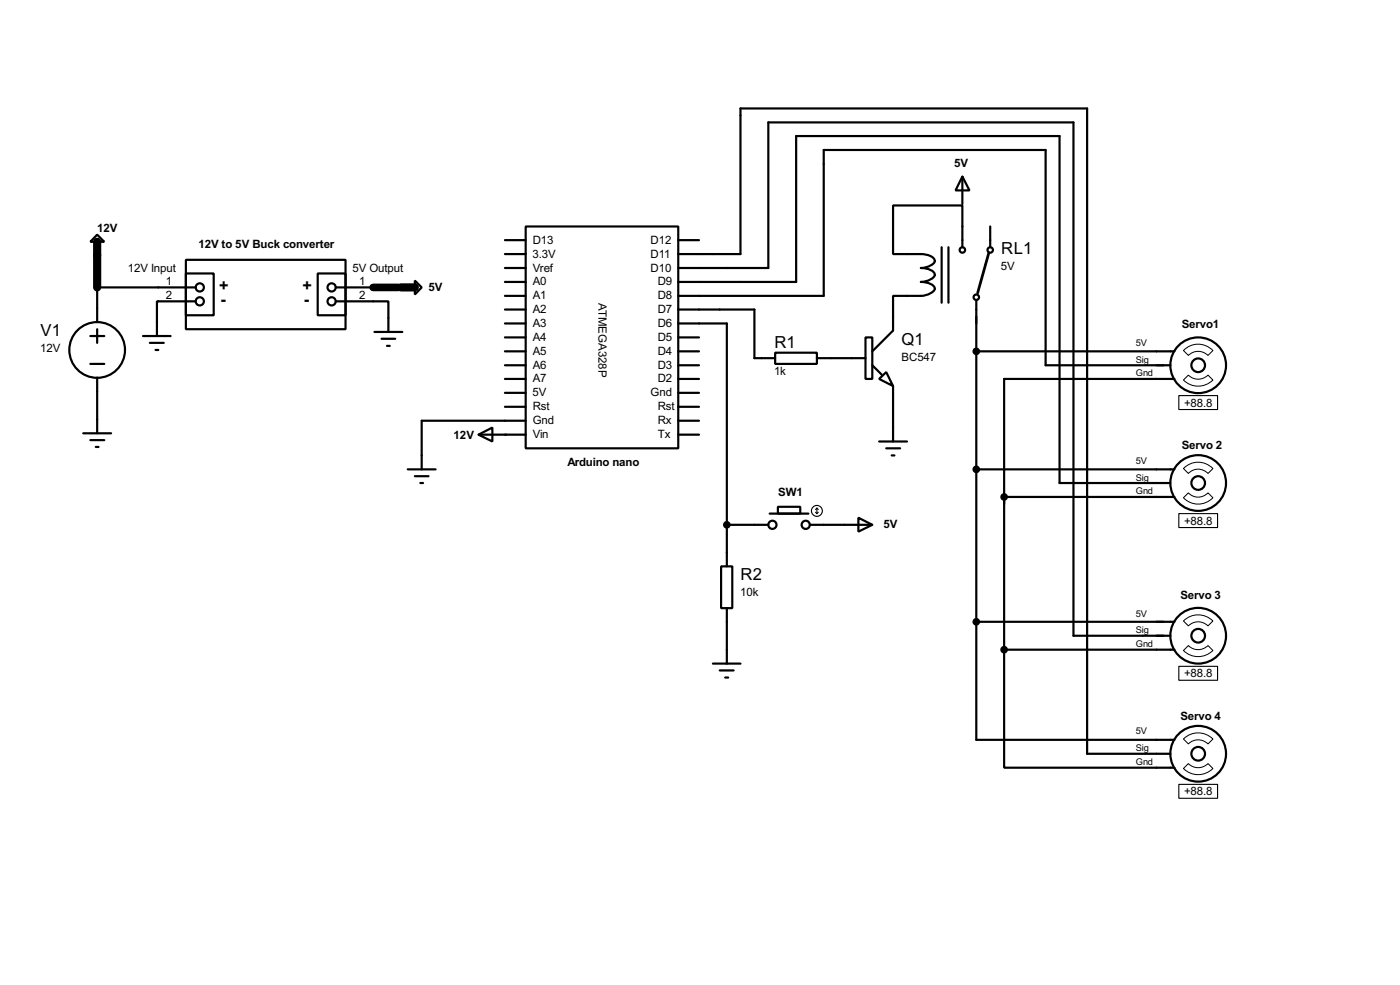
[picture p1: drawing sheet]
<svg xmlns="http://www.w3.org/2000/svg" width="256mm" height="180mm" viewBox="0 0 256 180" stroke-linecap="round" stroke-linejoin="round" font-family="sans-serif">
<path d="M17.8 44.3v8.3M73.5 52.6h2.5" fill="none" stroke="#000" stroke-width="1.5"/>
<g fill="none" stroke="#000" stroke-width=".4">
<path d="M176.3 32.3l1.3 2.6h-2.5zM176.3 32.3v5.1M17.8 43l1.3 1.3h-2.5zM34.1 47.6h29.2v12.7h-29.2zM34.1 50.1h5.1v7.6h-5.1zM35.9 55.2h-7.1v6.3M35.9 52.6h-18.1v6.4M58.2 50.1h5.1v7.6h-5.1zM61.5 55.2h9.7v5.6M61.5 52.6h6.9M76 51.4l1.3 1.2-1.3 1.3zM92.5 59.2h3.8"/>
<path d="M92.5 56.7h3.8M92.5 54.2h3.8M92.5 51.6h3.8M92.5 49.1h3.8M92.5 46.5h3.8M92.5 44h3.8M96.3 41.5h28v40.6h-28zM124.3 56.7h13.9v8.9h3.8M124.3 59.2h8.9v44.5M124.3 54.2h26.6v-26.7h40.7v39.4h22.8M124.3 51.6h21.6v-26.7h48.2v63.5h20.3M124.3 49.1h16.5v-26.7h55.9v94h17.7"/>
<path d="M124.3 46.5h11.4v-26.6h63.5v118.1h15.2M124.3 44h3.8M172.5 45.3v10.1M173.8 45.3v10.1M176.3 45.3v-7.7h-12.7v8.9h2.6a8.5 8.5 0 0 1 4.2 .4 .91 .91 0 0 1 .7 1.2 3.3 3.3 0 0 1-2.4 1 3.3 3.3 0 0 1 2.4 .8 .9 .9 0 0 1-.7 1.3l-1.1 .3-.6 .1a3.3 3.3 0 0 1 2.4 .9 .89 .89 0 0 1-.7 1.2 6.8 6.8 0 0 1-4.2 .5h-2.6v6.3l-3.8 3.8M178.9 54.9v80.5h36.3M181.4 41.5v3.8M15.3 79.3h5.1M16.6 61.5h2.5M16.6 66.6h2.5M17.8 60.3v2.5M17.8 69.1v10.2"/>
<path d="M26.2 61.5h5.1M27.5 62.8h2.5M28.5 64.1h.5M68.6 60.8h5.1M69.9 62h2.5M70.9 63.3h.5M87.7 79.6l2.5-1.3v2.5zM87.7 79.6h8.6M92.5 74.5h3.8M92.5 71.9h3.8M92.5 69.4h3.8M92.5 66.9h3.8"/>
<path d="M92.5 64.3h3.8M92.5 61.8h3.8M96.3 77h-19v8.9M124.3 79.6h3.8M124.3 77h3.8M124.3 74.5h3.8M124.3 71.9h3.8M124.3 69.4h3.8M124.3 66.9h3.8M124.3 64.3h3.8M124.3 61.8h3.8M142 64.6h7.7v2h-7.7z"/>
<path d="M149.7 65.6h8.9M158.6 61.8h1.2v7.6h-1.2zM159.8 66.9l1.8 1.7M161.1 69.4l1.3-1.3 1.2 2.6zM163.6 70.7v10.1M178.9 64.3h36.3M215.2 69.4h-31.2v49.5M16.6 80.6h2.5M17.6 81.8h.5M74.7 85.9h5.1M76 87.2h2.5M77 88.4h.5"/>
<path d="M133.2 96.1h7.6M141 94h7.1M142.5 92.8h4.1v1.2h-4.1zM148.4 96.1h11.4M157.3 94.8l2.5 1.3-2.5 1.2zM161.1 80.8h5.1M162.4 82.1h2.5M163.4 83.4h.5M178.9 85.9h36.3M184 91h31.2M132.1 103.7h2.1v7.6h-2.1zM133.2 111.3v10.2"/>
<path d="M178.9 113.8h36.3M184 118.9v21.6h31.2M184 118.9h31.2M130.6 121.5h5.1M131.9 122.7h2.5M132.9 124h.5"/>
<circle cx="36.6" cy="52.6" r=".75"/>
<circle cx="36.6" cy="55.2" r=".75"/>
<circle cx="60.7" cy="55.2" r=".75"/>
<circle cx="60.7" cy="52.6" r=".75"/>
<circle cx="176.3" cy="45.8" r=".5"/>
<circle cx="178.8" cy="54.4" r=".5"/>
<circle cx="181.4" cy="45.8" r=".5"/>
<circle cx="17.8" cy="64.1" r="5.1"/>
<circle cx="219.5" cy="66.9" r="5.1"/>
<circle cx="219.5" cy="66.9" r="1.25"/>
<circle cx="141.5" cy="96.1" r=".75"/>
<circle cx="147.6" cy="96.1" r=".75"/>
<circle cx="219.5" cy="88.4" r="5.1"/>
<circle cx="219.5" cy="88.4" r="1.25"/>
<circle cx="219.5" cy="116.4" r="5.1"/>
<circle cx="219.5" cy="116.4" r="1.25"/>
<circle cx="219.5" cy="138" r="5.1"/>
<circle cx="219.5" cy="138" r="1.25"/>
</g>
<path d="M181.2 46.3l-2.1 7.3" fill="none" stroke="#000" stroke-width=".5"/>
<g fill="none" stroke="#000" stroke-width=".2">
<path d="M216 72.4h7.1v2.6h-7.1zM149.4 93.8l.3 .2M149.7 93v1M149.7 93l-.3 .3M149.7 93l.2 .3M149.9 93.8l-.2 .2M216 94h7.1v2.6h-7.1zM216 122h7.1v2.5h-7.1zM216 143.6h7.1v2.5h-7.1z"/>
<circle cx="149.6" cy="93.5" r="1"/>
</g>
<path d="M216.8 69.6l.9-.9a2.53 2.53 0 0 0 3.6 0l.9 .9a3.8 3.8 0 0 1-5.4 0zM216.8 64.2a3.7 3.7 0 0 1 5.4 0l-.9 .9a2.54 2.54 0 0 0-3.6 0zM216.8 85.8a3.7 3.7 0 0 1 5.4 0l-.9 .9a2.46 2.46 0 0 0-3.6 0zM217.7 90.2a2.45 2.45 0 0 0 3.6 0l.9 .9a3.7 3.7 0 0 1-5.4 0zM216.8 119.1l.9-.9a2.53 2.53 0 0 0 3.6 0l.9 .9a3.8 3.8 0 0 1-5.4 0zM216.8 113.7a3.8 3.8 0 0 1 5.4 0l-.9 .9a2.54 2.54 0 0 0-3.6 0zM216.8 135.3a3.8 3.8 0 0 1 5.4 0l-.9 .9a2.54 2.54 0 0 0-3.6 0zM216.8 140.7l.9-.9a2.53 2.53 0 0 0 3.6 0l.9 .9a3.8 3.8 0 0 1-5.4 0z" fill="none" stroke="#000" stroke-width=".18"/>
<g fill="#000" stroke="#000" stroke-width=".4">
<circle cx="178.8" cy="64.3" r=".5"/>
<circle cx="133.1" cy="96.1" r=".5"/>
<circle cx="178.8" cy="85.9" r=".5"/>
<circle cx="183.9" cy="91" r=".5"/>
<circle cx="178.8" cy="113.8" r=".5"/>
<circle cx="183.9" cy="118.9" r=".5"/>
</g>
<path d="M68.4 52.6h4.6" fill="none" stroke="#000" stroke-width="1.4"/>
<g font-size="3.4">
<text x="183.4" y="46.5">RL1</text>
<text x="7.4" y="61.5">V1</text>
<text x="141.9" y="63.8">R1</text>
<text x="165.2" y="63.1">Q1</text>
<text x="135.7" y="106.2">R2</text>
</g>
<g font-size="3.3">
<text x="40.2" y="53.3">+</text>
<text x="55.4" y="53.3">+</text>
<text x="40.4" y="55.7">-</text>
<text x="55.7" y="55.7">-</text>
</g>
<g font-size="2.4">
<text x="174.8" y="30.7">5V</text>
<text x="17.8" y="42.6">12V</text>
<text x="36.4" y="45.4">12V to 5V Buck converter</text>
<text x="97.5" y="47.2">3.3V</text>
<text x="97.6" y="44.6">D13</text>
<text x="119.2" y="47.2">D11</text>
<text x="119.2" y="44.6">D12</text>
<text x="23.4" y="49.7">12V Input</text>
<text x="30.4" y="52.2">1</text>
<text x="64.6" y="49.7">5V Output</text>
<text x="65.8" y="52.2">1</text>
<text x="78.5" y="53.3">5V</text>
<text x="97.6" y="52.2">A0</text>
<text x="97.6" y="49.7">Vref</text>
<text x="119.2" y="49.7">D10</text>
<text x="120.5" y="52.2">D9</text>
<text x="183.4" y="49.5">5V</text>
<text x="30.4" y="54.7">2</text>
<text x="65.8" y="54.7">2</text>
<text x="97.6" y="59.9">A3</text>
<text x="97.6" y="57.3">A2</text>
<text x="97.6" y="54.7">A1</text>
<text x="109.7" y="55.4" transform="rotate(90 109.7 55.4)">ATMEGA328P</text>
<text x="120.5" y="59.9">D6</text>
<text x="120.5" y="57.3">D7</text>
<text x="120.5" y="54.7">D8</text>
<text x="7.4" y="64.5">12V</text>
<text x="97.6" y="64.9">A5</text>
<text x="97.6" y="62.4">A4</text>
<text x="120.5" y="64.9">D4</text>
<text x="120.5" y="62.4">D5</text>
<text x="165.1" y="66">BC547</text>
<text x="216.5" y="60.1">Servo1</text>
<text x="97.6" y="70">A7</text>
<text x="97.6" y="67.4">A6</text>
<text x="120.5" y="70">D2</text>
<text x="120.5" y="67.4">D3</text>
<text x="141.8" y="68.7">1k</text>
<text x="97.5" y="72.6">5V</text>
<text x="97.6" y="77.6">Gnd</text>
<text x="97.6" y="75.1">Rst</text>
<text x="119.2" y="72.6">Gnd</text>
<text x="120.5" y="77.6">Rx</text>
<text x="120.5" y="75.1">Rst</text>
<text x="216.9" y="74.4">+88.8</text>
<text x="83.1" y="80.4">12V</text>
<text x="97.6" y="80.2">Vin</text>
<text x="120.5" y="80.2">Tx</text>
<text x="216.5" y="82.2">Servo 2</text>
<text x="103.9" y="85.3">Arduino nano</text>
<text x="142.5" y="90.8">SW1</text>
<text x="161.9" y="96.7">5V</text>
<text x="216.9" y="96">+88.8</text>
<text x="135.6" y="109.2">10k</text>
<text x="216.2" y="109.7">Servo 3</text>
<text x="216.9" y="123.9">+88.8</text>
<text x="216.2" y="131.7">Servo 4</text>
<text x="216.9" y="145.5">+88.8</text>
</g>
<g font-size="1.9">
<text x="208.1" y="63.3">5V</text>
<text x="208.1" y="68.9">Gnd</text>
<text x="208.1" y="66.3">Sig</text>
<text x="208.1" y="84.9">5V</text>
<text x="208.1" y="88">Sig</text>
<text x="208.1" y="90.5">Gnd</text>
<text x="208.1" y="112.9">5V</text>
<text x="208.1" y="118.4">Gnd</text>
<text x="208.1" y="115.9">Sig</text>
<text x="208.1" y="134.4">5V</text>
<text x="208.1" y="137.5">Sig</text>
<text x="208.1" y="140">Gnd</text>
</g>
</svg>
